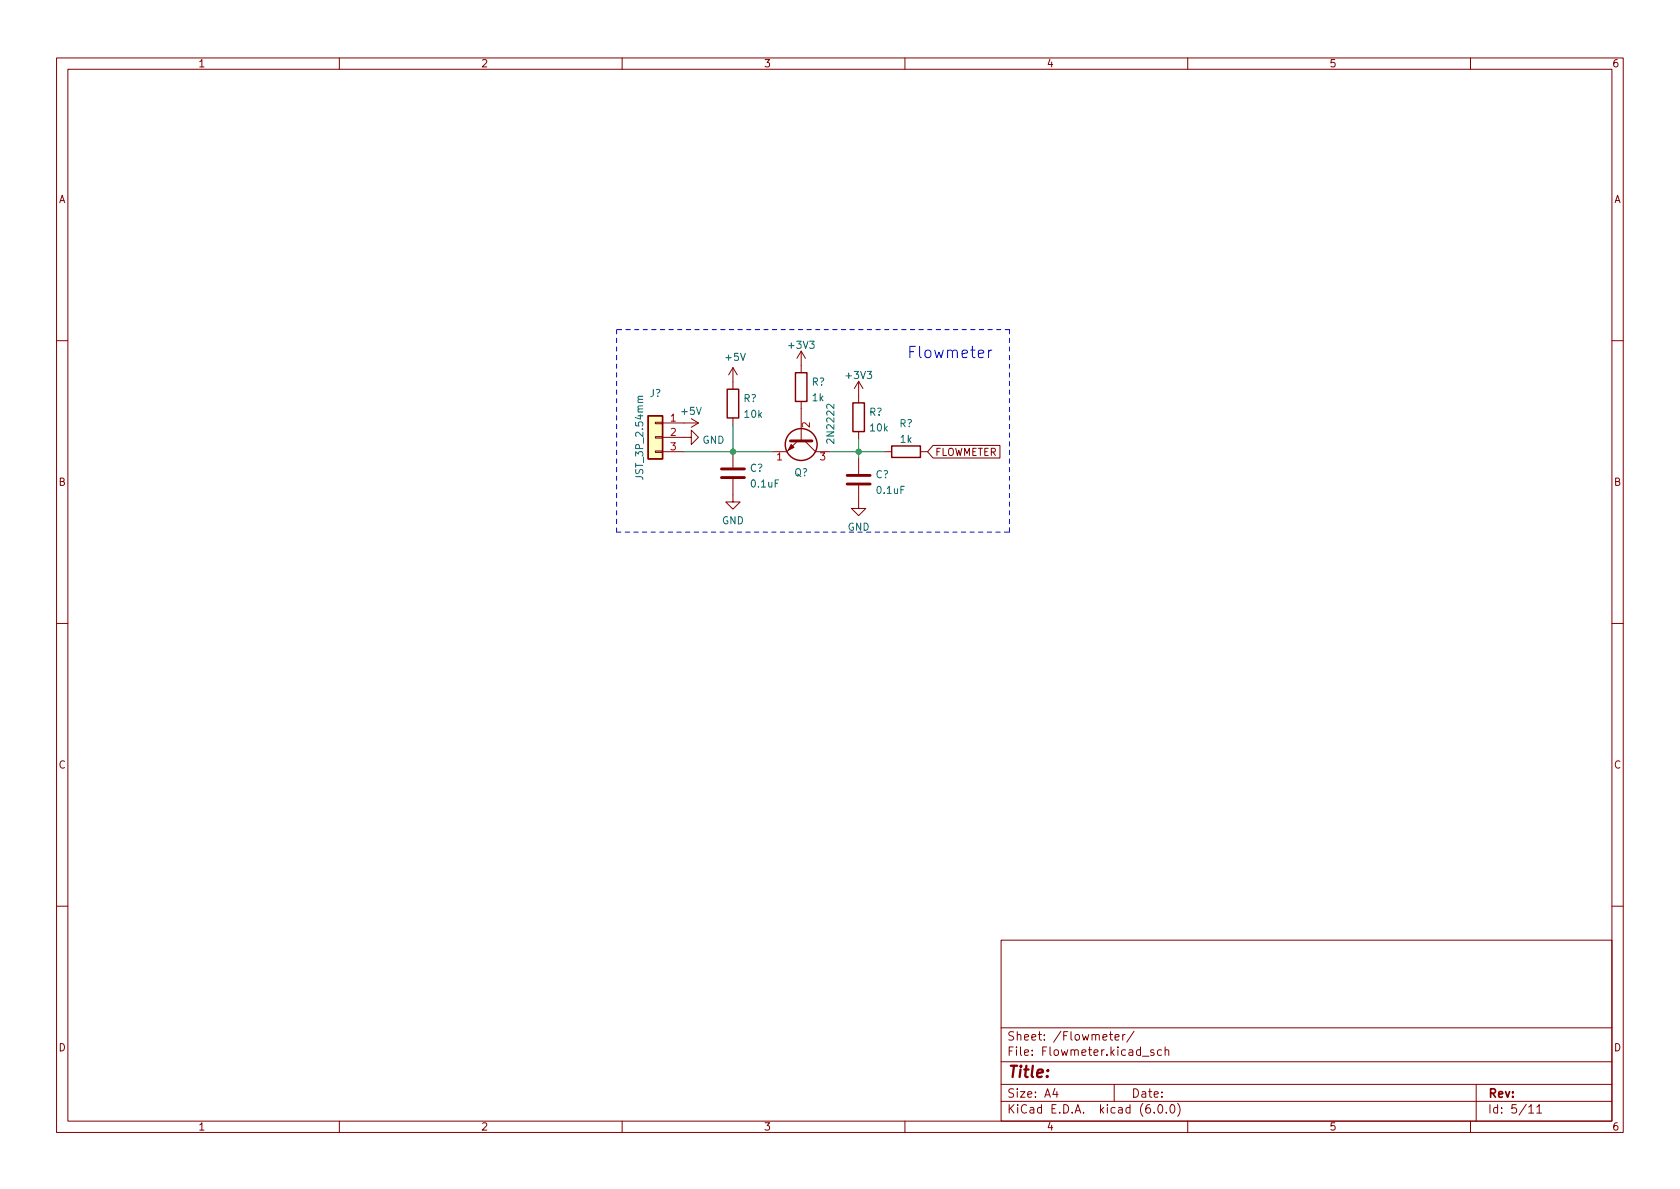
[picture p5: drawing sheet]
<svg xmlns="http://www.w3.org/2000/svg" width="297mm" height="210mm" viewBox="0 0 297 210" stroke-linecap="round" stroke-linejoin="round" font-family="sans-serif">
<g fill="none" stroke="#840000" stroke-width=".18">
<path d="M10 10.2h277v190.1h-277zM12 12.2h273v186.1h-273zM60 10.2v2M110 10.2v2M160 10.2v2M210 10.2v2M260 10.2v2M10 60.2h2M115.9 79.8h1.2v.2h-1.2zM115.9 77.2h1.2v.3h-1.2zM115.9 74.7h1.2v.2h-1.2zM117.1 77.3h5.1v-1.2l1.3 1.2-1.3 1.3v-1.3"/>
<path d="M117.1 79.9h3.9M117.1 74.8h6.4M122.2 74l1.3 .8M123.5 74.8l-1.3 .8M129.6 65l-.8 1.3M129.6 65v3.8M129.6 73.9v1.3M129.6 79.9v2.8M129.6 65l.8 1.3M141 78l-1.9 1.9h-2.5M141.7 62.1v3.8M141.7 71v7"/>
<path d="M141.7 62.1l-.8 1.3M141.7 62.1l.7 1.3M142.3 78l1.9 1.9h2.5M151.8 67.4v3.8M151.8 76.3v1.3M151.8 67.4l-.7 1.3M151.8 67.4l.8 1.3M156.4 79.9h1.3M162.7 79.9h1.3M165 78.8h11.8v2.2h-11.8l-1-1.1zM285 60.2h2M129.6 84.7v4.1h1.3l-1.3 1.2-1.3-1.2h1.3"/>
<path d="M151.8 85.8v4.1h1.3l-1.3 1.3-1.3-1.3h1.3M151.8 81v2.8M10 110.2h2M285 110.2h2M10 160.2h2M177 166.3h108v32h-108zM285 160.2h2M60 198.3v2M110 198.3v2M160 198.3v2M177 194.8h108M177 191.8h108"/>
<path d="M177 187.8h108M177 181.8h108M186.5 192.5l-.4 1h1M186.9 193v1M196.1 182.9h.6M196.4 182.4v1.3l.3 .2M197 191.8v3M197.1 183.4l.8-.1-.1-.3-.4-.1-.3 .2 .1 .8h.6M198.5 182.9v1M198.9 182.9l-.3 .1-.1 .2M200.5 182.4l-1.3 1.9M202 186.8h1.1"/>
<path d="M204 185.7l-.4-.1-.2 .2 .1 .3 .5 .1v.4h-.6M204.1 196.7v.1M204.9 195.4l.2-.1a.81 .81 0 0 1 .6 .7 .81 .81 0 0 1-.3 .8h-.2a.81 .81 0 0 1-.6-.6 .81 .81 0 0 1 .3-.8zM205.4 185.7l-.5-.1-.3 .3v.4l.2 .3h.6M206 185.8l.2-.2 .4 .1v.9M206 185.1v1.5M206.2 196.7v.1M207.1 195.4l.1-.1a.81 .81 0 0 1 .6 .7 .81 .81 0 0 1-.3 .8h-.1a.81 .81 0 0 1-.6-.6 .81 .81 0 0 1 .3-.8zM208.2 195.1a1.72 1.72 0 0 1 0 2.3M210 198.3v2M260 198.3v2M261 191.8v6.5"/>
<path d="M270.3 195.8l.4-.5v1.5M270.3 196.8h.9M271.7 195.8l.5-.5v1.5M271.7 196.8h.9"/>
</g>
<g fill="none" stroke="#840000" stroke-width=".25">
<path d="M114.6 73.5h2.5v7.6h-2.5zM128.6 68.8h2v5.1h-2zM140.6 65.9h2.1v5.1h-2.1zM150.8 71.2h2v5.1h-2zM157.7 78.9h5v2h-5z"/>
<circle cx="141.7" cy="78.6" r="2.82"/>
</g>
<path d="M139.8 78h3.8M127.6 82.9h4M127.6 84.4h4M149.8 84.1h4M149.8 85.6h4" fill="none" stroke="#840000" stroke-width=".51"/>
<path d="M139.9 78.6l.5 .5-1 .5z" fill="#840000" stroke="#840000" stroke-width=".18"/>
<path d="M114.6 73.5h2.5v7.6h-2.5z" fill="#ffffc2" stroke="#ffffc2" stroke-width=".18"/>
<path d="M113.7 70.1h-.8l-.1 .3 .2 .2" fill="none" stroke="#006464" stroke-width=".18"/>
<path d="M174.8 61.9v1.3M175.4 61.9a.51 .51 0 0 0-.6 .4" fill="none" stroke="#0000c2" stroke-width=".18"/>
<path d="M109 58.3v35.9M178.5 58.3h-69.5M109 94.1h69.5M178.5 94.1v-35.8" fill="none" stroke="#0000c2" stroke-width=".18" stroke-dasharray=".8 .8"/>
<path d="M121 79.9h15.6M129.6 75.2v4.7M146.7 79.9h9.7M151.8 77.6v3.4" fill="none" stroke="#009600" stroke-width=".18"/>
<g fill="#009600" stroke="#009600" stroke-width=".18">
<circle cx="129.6" cy="79.9" r=".46"/>
<circle cx="151.8" cy="79.9" r=".46"/>
</g>
<text font-size="2.8" fill="#0000c2" x="160.3" y="63.3">Flowmeter</text>
<text font-size="2.8" fill="#840000" x="178" y="190.6">Title:</text>
<g font-size="2.1" fill="#840000">
<text x="178" y="184">Sheet: /Flowmeter/</text>
<text x="178" y="186.7">File: Flowmeter.kicad_sch</text>
<text x="178" y="196.9">KiCad E.D.A. kicad (6.0.0)</text>
<text x="178" y="194.1">Size: A4</text>
<text x="200" y="194.1">Date:</text>
<text x="263" y="194.1">Rev:</text>
<text x="263" y="196.9">Id: 5/11</text>
</g>
<g font-size="1.8" fill="#840000">
<text x="35" y="11.9">1</text>
<text x="85" y="11.9">2</text>
<text x="135" y="11.9">3</text>
<text x="185" y="11.9">4</text>
<text x="235" y="11.9">5</text>
<text x="285" y="11.9">6</text>
<text x="10.3" y="35.9">A</text>
<text x="285.3" y="35.9">A</text>
<text x="165.3" y="80.6">FLOWMETER</text>
<text x="10.3" y="85.9">B</text>
<text x="285.3" y="85.9">B</text>
<text x="10.3" y="135.9">C</text>
<text x="285.3" y="135.9">C</text>
<text x="10.3" y="185.9">D</text>
<text x="285.3" y="185.9">D</text>
<text x="35" y="199.9">1</text>
<text x="85" y="199.9">2</text>
<text x="135" y="199.9">3</text>
<text x="185" y="199.9">4</text>
<text x="235" y="199.9">5</text>
<text x="285" y="199.9">6</text>
</g>
<g font-size="1.8" fill="#006464">
<text x="128.4" y="63.8">+5V</text>
<text x="139.6" y="61.7">+3V3</text>
<text x="114.8" y="70.2">J?</text>
<text x="131.4" y="71.1">R?</text>
<text x="143.5" y="68.2">R?</text>
<text x="143.6" y="70.9">1k</text>
<text x="149.7" y="67">+3V3</text>
<text x="120.6" y="73.3">+5V</text>
<text x="131.7" y="73.9">10k</text>
<text x="153.7" y="73.5">R?</text>
<text x="153.9" y="76.3">10k</text>
<text x="159" y="75.5">R?</text>
<text x="124.2" y="78.5">GND</text>
<text x="132.6" y="83.4">C?</text>
<text x="147.5" y="78" transform="rotate(-90 147.5 78)">2N2222</text>
<text x="159.2" y="78.3">1k</text>
<text x="113.7" y="84.3" transform="rotate(-90 113.7 84.3)">JST_3P_2.54mm</text>
<text x="132.9" y="86.2">0.1uF</text>
<text x="140.4" y="84.2">Q?</text>
<text x="154.8" y="84.6">C?</text>
<text x="155.1" y="87.3">0.1uF</text>
<text x="127.6" y="92.7">GND</text>
<text x="149.9" y="93.8">GND</text>
</g>
<g font-size="1.8" fill="#a90000">
<text x="118.6" y="74.5">1</text>
<text x="118.6" y="77.1">2</text>
<text x="143.2" y="75.6" transform="rotate(-90 143.2 75.6)">2</text>
<text x="118.6" y="79.6">3</text>
<text x="137.4" y="81.4">1</text>
<text x="145" y="81.4">3</text>
</g>
</svg>
